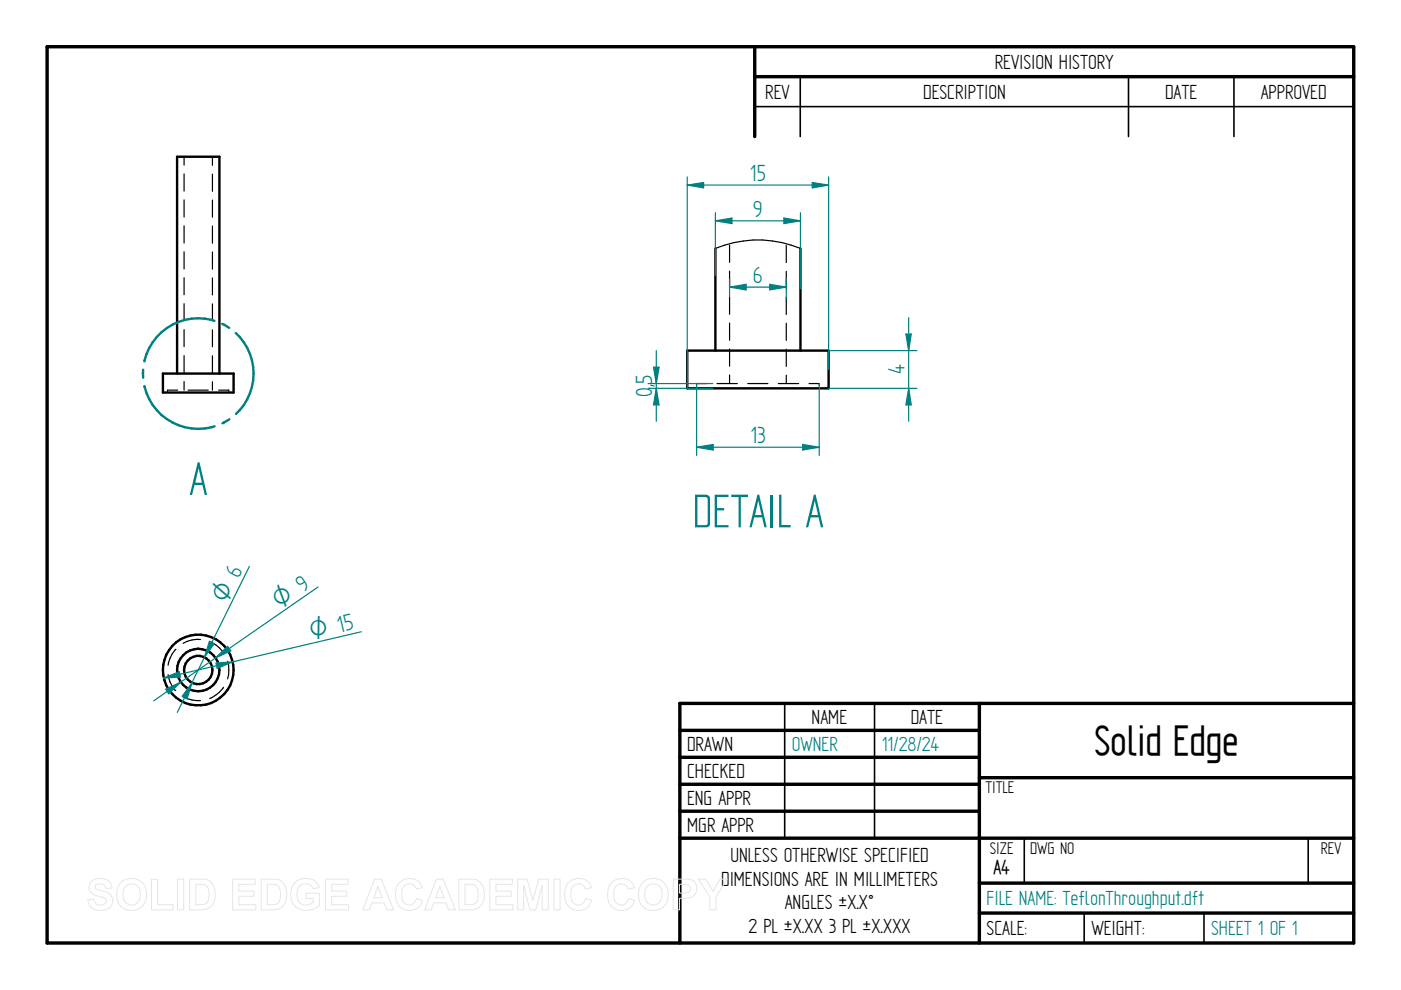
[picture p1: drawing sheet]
<svg xmlns="http://www.w3.org/2000/svg" width="297mm" height="210mm" viewBox="0 0 297 210" stroke-linecap="round" stroke-linejoin="round" font-family="sans-serif">
<g fill="none" stroke="#000" stroke-width=".72">
<path d="M10 9.9h277v190h-277zM160 9.9v19.1M160 16.3h127M144.1 154.9h63.5M207.6 149.1v50.8M287 149.1h-142.9v50.8M144.1 160.6h63.5M144.1 166.3h63.5M144.1 172h63.5M144.1 177.7h142.9M207.6 164.9h79.4M207.6 187.2h79.4"/>
<path d="M207.6 193.6h79.4"/>
</g>
<path d="M169.7 16.3v12.7M239.3 16.3v12.7M261.6 16.3v12.7M160 22.6h127M166.4 149.1v28.6M185.4 149.1v28.6M217.2 177.8v9.4M277.4 177.8v9.4M229.9 193.6v6.3M255.3 193.6v6.3" fill="none" stroke="#000" stroke-width=".34"/>
<g fill="none" stroke="#000" stroke-width=".51">
<path d="M34.5 79.2h15v4h-15zM37.5 79.2v-46h9v46"/>
<circle cx="42" cy="142.1" r="4.5"/>
<circle cx="42" cy="142" r="7.5"/>
<circle cx="42" cy="142.1" r="3"/>
</g>
<g fill="none" stroke="#000" stroke-width=".25">
<path d="M39 33.2v1.8M39 36.9v3.6M45 33.2v1.9M45 36.9v3.7M39 42.4v3.6M39 47.9v3.6M39 53.4v3.6M39 58.9v3.6M45 42.4v3.7M45 47.9v3.7M45 53.4v3.7M45 58.9v3.6"/>
<path d="M39 64.4v3.6M39 69.9v3.6M39 75.4v3.6M45 64.4v3.6M45 69.9v3.6M45 75.4v3.6M35.5 83.1v.1M37.7 82.7h-2.2v.1M39 80.9v1.8M39.9 82.7h4.3M45 80.9v1.8M46.4 82.7h2.1v.2"/>
<path d="M48.5 83.1v.1M37.3 137.7a5.7 5.7 0 0 0-1.7 3.4M42.5 135.6a6.1 6.1 0 0 0-3.7 .8M44.4 136.1a5.5 5.5 0 0 1 3 2.3M35.6 143a6.1 6.1 0 0 0 1.7 3.4M38.8 147.7a6.8 6.8 0 0 0 3.7 .8M47.4 145.7a5.8 5.8 0 0 1-3 2.4M48.3 140.2a7 7 0 0 1 0 3.7"/>
</g>
<path d="M76.6 133.9l-41.9 9.9M34.7 143.8l3.3-1.4 .3 1.2z" fill="none" stroke="#008080" stroke-width=".25"/>
<path d="M34.7 143.8l3.3-1.4 .3 1.2z" fill="#008080"/>
<path d="M45.8 140.6l3.5-.3-3.2 1.4z" fill="none" stroke="#008080" stroke-width=".25"/>
<path d="M45.8 140.6l3.5-.3-3.2 1.4z" fill="#008080"/>
<path d="M67.4 124.5l-34.8 24.1M35.1 146.1l3.3-1.5-2.6 2.5z" fill="none" stroke="#008080" stroke-width=".25"/>
<path d="M35.1 146.1l3.3-1.5-2.6 2.5z" fill="#008080"/>
<path d="M45.7 139.5l2.6-2.5 .6 1z" fill="none" stroke="#008080" stroke-width=".25"/>
<path d="M45.7 139.5l2.6-2.5 .6 1z" fill="#008080"/>
<path d="M52.9 120.1l-15.3 30.9M40.7 144.7l-1 3.5-1.1-.6z" fill="none" stroke="#008080" stroke-width=".25"/>
<path d="M40.7 144.7l-1 3.5-1.1-.6z" fill="#008080"/>
<path d="M44.4 136l1 .5-2.1 2.9z" fill="none" stroke="#008080" stroke-width=".25"/>
<path d="M44.4 136l1 .5-2.1 2.9z" fill="#008080"/>
<path d="M30.3 78.4v1.7M45.5 68a11.7 11.7 0 0 0-14.9 8.6M47.1 68.7l1.5 .8M50 70.6a11.7 11.7 0 0 1 0 17.2M30.6 81.9a11.7 11.7 0 0 0 14.9 8.5M48.6 88.9l-1.4 .8" fill="none" stroke="#008080" stroke-width=".51"/>
<path d="M151.7 52.7v21.6M169.7 52.7v21.6M145.7 74.3h30v8h-30z" fill="none" stroke="#000" stroke-width=".51"/>
<g fill="none" stroke="#000" stroke-width=".25">
<path d="M151.7 52.7a23.5 23.5 0 0 1 18 0M154.7 52v3.6M154.7 57.5v3.6M166.7 52v3.7M166.7 57.5v3.7M154.7 63v3.6M154.7 68.5v3.6M154.7 74v3.6M154.7 79.5v1.8M166.7 63v3.7M166.7 68.5v3.7M166.7 74v3.7"/>
<path d="M166.7 79.5v1.8M147.7 82v.3M149.8 81.3h-2.1v.3M152 81.3h4.3M158.5 81.3h4.3M165 81.3h4.3M171.5 81.3h2.2v.4M173.7 82v.3"/>
</g>
<path d="M147.7 81.3v15.3M147.7 94.8l3.5-.6v1.2zM173.7 81.3v15.3" fill="none" stroke="#008080" stroke-width=".25"/>
<path d="M147.7 94.8l3.5-.6v1.2z" fill="#008080"/>
<path d="M170.2 94.2l3.5 .6-3.5 .6z" fill="none" stroke="#008080" stroke-width=".25"/>
<path d="M170.2 94.2l3.5 .6-3.5 .6z" fill="#008080"/>
<path d="M145.7 37.5v44.8M145.7 39.2l3.5-.5v1.1zM175.7 37.5v40.8M147.7 94.8h26" fill="none" stroke="#008080" stroke-width=".25"/>
<path d="M145.7 39.2l3.5-.5v1.1z" fill="#008080"/>
<path d="M172.2 38.7l3.5 .5-3.5 .6z" fill="none" stroke="#008080" stroke-width=".25"/>
<path d="M172.2 38.7l3.5 .5-3.5 .6z" fill="#008080"/>
<path d="M145.7 39.2h30M151.7 46.8l3.5-.6v1.2zM151.7 45.1v13.3M169.7 45.1v16.2" fill="none" stroke="#008080" stroke-width=".25"/>
<path d="M151.7 46.8l3.5-.6v1.2z" fill="#008080"/>
<path d="M166.2 46.2l3.5 .6-3.5 .6z" fill="none" stroke="#008080" stroke-width=".25"/>
<path d="M166.2 46.2l3.5 .6-3.5 .6z" fill="#008080"/>
<path d="M151.7 46.8h18M154.7 59.1v3.9M166.7 59.1v4.2M154.7 60.9l3.5-.6v1.2z" fill="none" stroke="#008080" stroke-width=".25"/>
<path d="M154.7 60.9l3.5-.6v1.2z" fill="#008080"/>
<path d="M163.2 60.3l3.5 .6-3.5 .6z" fill="none" stroke="#008080" stroke-width=".25"/>
<path d="M163.2 60.3l3.5 .6-3.5 .6z" fill="#008080"/>
<path d="M138.6 77.9h1.1l-.6 3.4zM154.7 60.9h12M137.4 82.3h13.8M137.4 81.3h13.7" fill="none" stroke="#008080" stroke-width=".25"/>
<path d="M138.6 77.9h1.1l-.6 3.4z" fill="#008080"/>
<path d="M139.1 82.3l.6 3.6h-1.1z" fill="none" stroke="#008080" stroke-width=".25"/>
<path d="M139.1 82.3l.6 3.6h-1.1z" fill="#008080"/>
<path d="M139.1 74.3v15M175.7 74.3h18.7M175.7 82.3h18.7M192.7 82.3l.5 3.6h-1.1z" fill="none" stroke="#008080" stroke-width=".25"/>
<path d="M192.7 82.3l.5 3.6h-1.1z" fill="#008080"/>
<path d="M192.1 70.8h1.1l-.5 3.5z" fill="none" stroke="#008080" stroke-width=".25"/>
<path d="M192.1 70.8h1.1l-.5 3.5z" fill="#008080"/>
<path d="M192.7 67.4v21.9" fill="none" stroke="#008080" stroke-width=".25"/>
<g fill="none" stroke="#e6e6e6" stroke-width=".21">
<path d="M19.3 186.9a3.1 3.1 0 0 1 4 .2l.4 1.2h-1.3a1.29 1.29 0 0 0-1-.9 1.29 1.29 0 0 0-1.2 .5l.1 .5 .4 .2a4.8 4.8 0 0 1 2.9 1.4 2.1 2.1 0 0 1-.2 2.3 2.1 2.1 0 0 1-2.1 .7 2.35 2.35 0 0 1-2.7-2.2l1.3-.1a1.41 1.41 0 0 0 1.2 1.2 1.41 1.41 0 0 0 1.5-.9 1.28 1.28 0 0 0-1.3-.9 2.4 2.4 0 0 1-2.4-2l.1-.6zM25.8 186.9a3.3 3.3 0 0 1 3.8-.2 3.3 3.3 0 0 1 1.4 3.6 3.2 3.2 0 0 1-3.6 2.7 3.2 3.2 0 0 1-2.6-3.8 3.1 3.1 0 0 1 1-2.3zM26.6 188a1.87 1.87 0 0 1 2.2-.4 1.87 1.87 0 0 1 1 2 1.88 1.88 0 0 1-1.9 2.3 1.88 1.88 0 0 1-1.8-2.3l.1-.8zM32.1 186.4h1.3v5.4h3.3v1.1h-4.6zM37.6 186.4h1.3v6.5h-1.3zM40.2 186.4h2.4a2.79 2.79 0 0 1 3 3.3 2.8 2.8 0 0 1-2.9 3.2h-2.5zM41.5 187.5a2.64 2.64 0 0 1 2.4 .5 3.3 3.3 0 0 1-.2 3.6l-.9 .2h-1.3zM49.3 186.4h4.8v1.1h-3.5v1.4h3.2v1.1h-3.2v1.8h3.6v1.1h-4.9zM55.4 186.4h2.3a2.79 2.79 0 0 1 3.1 3.3 2.8 2.8 0 0 1-3 3.2h-2.4zM56.7 187.5a2.64 2.64 0 0 1 2.4 .5 3.3 3.3 0 0 1-.3 3.6l-.8 .2h-1.3zM62.4 187.2a3.4 3.4 0 0 1 4.9 .2l.4 .8-1.3 .2a1.83 1.83 0 0 0-2.2-.9 1.83 1.83 0 0 0-1.3 2.1 2.02 2.02 0 0 0 1.1 2.1 2.02 2.02 0 0 0 2.4-.4v-.8h-1.5v-1.1h2.8v2.6a3.6 3.6 0 0 1-5.8-1 4 4 0 0 1 .5-3.8zM69 186.4h4.8v1.1h-3.5v1.4h3.2v1.1h-3.2v1.8h3.6v1.1h-4.9z"/>
<path d="M79.4 186.4h1.5l2.5 6.5h-1.4l-.6-1.5h-2.5l-.6 1.5h-1.4zM80.1 187.9l.9 2.4h-1.8zM84.7 187.2a2.86 2.86 0 0 1 4.8 1l-1.2 .3a1.58 1.58 0 0 0-1.9-1.1 1.58 1.58 0 0 0-1.2 1.8 2.19 2.19 0 0 0 1.2 2.7 1.54 1.54 0 0 0 1.9-1.4l1.3 .4a2.92 2.92 0 0 1-3.4 2.1 2.92 2.92 0 0 1-2.3-3.3l.2-1.5zM92.5 186.4h1.5l2.6 6.5h-1.5l-.5-1.5h-2.6l-.6 1.5h-1.4zM93.3 187.9l.8 2.4h-1.7zM97.3 186.4h2.3a2.79 2.79 0 0 1 3.1 3.3 2.8 2.8 0 0 1-3 3.2h-2.4zM98.6 187.5a2.64 2.64 0 0 1 2.4 .5 3.3 3.3 0 0 1-.3 3.6l-.8 .2h-1.3zM103.8 186.4h4.8v1.1h-3.4v1.4h3.2v1.1h-3.2v1.8h3.6v1.1h-5zM109.8 186.4h2l1.2 4.4 1.2-4.4h2v6.5h-1.2l-.1-5.2-1.3 5.2h-1.3l-1.3-5.2v5.2h-1.2zM117.4 186.4h1.3v6.5h-1.3zM120.5 187.2a2.86 2.86 0 0 1 4.9 1l-1.3 .3a1.58 1.58 0 0 0-1.8-1.1 1.58 1.58 0 0 0-1.3 1.8 2.19 2.19 0 0 0 1.3 2.7 1.54 1.54 0 0 0 1.9-1.4l1.2 .4a2.92 2.92 0 0 1-3.4 2.1 2.92 2.92 0 0 1-2.3-3.3l.2-1.5zM129.6 187.2a2.86 2.86 0 0 1 4.9 1l-1.3 .3a1.58 1.58 0 0 0-1.8-1.1 1.58 1.58 0 0 0-1.3 1.8 2.19 2.19 0 0 0 1.3 2.7 1.54 1.54 0 0 0 1.9-1.4l1.2 .4a2.92 2.92 0 0 1-3.4 2.1 2.92 2.92 0 0 1-2.3-3.3l.2-1.5z"/>
<path d="M136.5 186.9a3.3 3.3 0 0 1 3.7-.2 3.3 3.3 0 0 1 1.5 3.6 3.2 3.2 0 0 1-3.7 2.7 3.2 3.2 0 0 1-2.6-3.8 3.1 3.1 0 0 1 1.1-2.3zM137.2 188a1.87 1.87 0 0 1 2.2-.4 1.87 1.87 0 0 1 1 2 1.88 1.88 0 0 1-1.9 2.3 1.88 1.88 0 0 1-1.8-2.3l.1-.8zM142.7 186.4h2.1a2.49 2.49 0 0 1 2.7 1 2.11 2.11 0 0 1-.1 2.2 2.11 2.11 0 0 1-2.1 .8l-1.2 .1v2.4h-1.4zM144.1 187.5h.6a1.28 1.28 0 0 1 1.7 .9 1.21 1.21 0 0 1-1.6 1h-.7zM148.1 186.4h1.5l1.6 2.6 1.5-2.6h1.5l-2.4 3.8v2.7h-1.3v-2.7z"/>
</g>
<g font-size="11.3" fill="#008080">
<text x="40.1" y="104.9">A</text>
<text x="146.9" y="111.8">DETAIL A</text>
</g>
<text font-size="10.1" x="232" y="160.1">Solid Edge</text>
<g font-size="5.6" fill="#008080">
<text x="159" y="38.4">15</text>
<text x="159.6" y="45.9">9</text>
<text x="159.6" y="60">6</text>
<text x="191.8" y="79.4" transform="rotate(-90 191.8 79.4)">4</text>
<text x="138.3" y="84.2" transform="rotate(-90 138.3 84.2)">0,5</text>
<text x="159.1" y="93.9">13</text>
</g>
<g font-size="5.4" fill="#008080">
<text x="48" y="128.1" transform="rotate(-64 48 128.1)">O 6</text>
<text x="59.3" y="129.1" transform="rotate(-35 59.3 129.1)">O 9</text>
<text x="66.1" y="135.5" transform="rotate(-13 66.1 135.5)">O 15</text>
</g>
<g font-size="4.9">
<text x="210.9" y="14.6">REVISION HISTORY</text>
<text x="162.2" y="20.9">REV</text>
<text x="195.7" y="20.9">DESCRIPTION</text>
<text x="247" y="20.9">DATE</text>
<text x="267.3" y="20.9">APPROVED</text>
<text x="172.1" y="153.5">NAME</text>
<text x="193.1" y="153.5">DATE</text>
<text x="145.7" y="159.2">DRAWN</text>
<text x="145.7" y="164.9">CHECKED</text>
<text x="145.7" y="170.6">ENG APPR</text>
<text x="145.7" y="176.3">MGR APPR</text>
<text x="154.9" y="182.8">UNLESS OTHERWISE SPECIFIED</text>
<text x="152.9" y="187.8">DIMENSIONS ARE IN MILLIMETERS</text>
<text x="158.7" y="197.7">2 PL ±X.XX 3 PL ±X.XXX</text>
<text x="166.4" y="192.8">ANGLES ±X.X°</text>
<text x="209.2" y="198.2">SCALE:</text>
<text x="231.4" y="198.2">WEIGHT:</text>
</g>
<g font-size="4.9" fill="#008080">
<text x="167.9" y="159.2">OWNER</text>
<text x="186.9" y="159.2">11/28/24</text>
<text x="209.2" y="191.9">FILE NAME: TeflonThroughput.dft</text>
<text x="256.8" y="198.3">SHEET 1 OF 1</text>
</g>
<text font-size="4.8" x="210.6" y="185.2">A4</text>
<g font-size="4.1">
<text x="208.9" y="168.1">TITLE</text>
<text x="209.8" y="181">SIZE</text>
<text x="218.4" y="181">DWG NO</text>
<text x="280" y="181">REV</text>
</g>
</svg>
